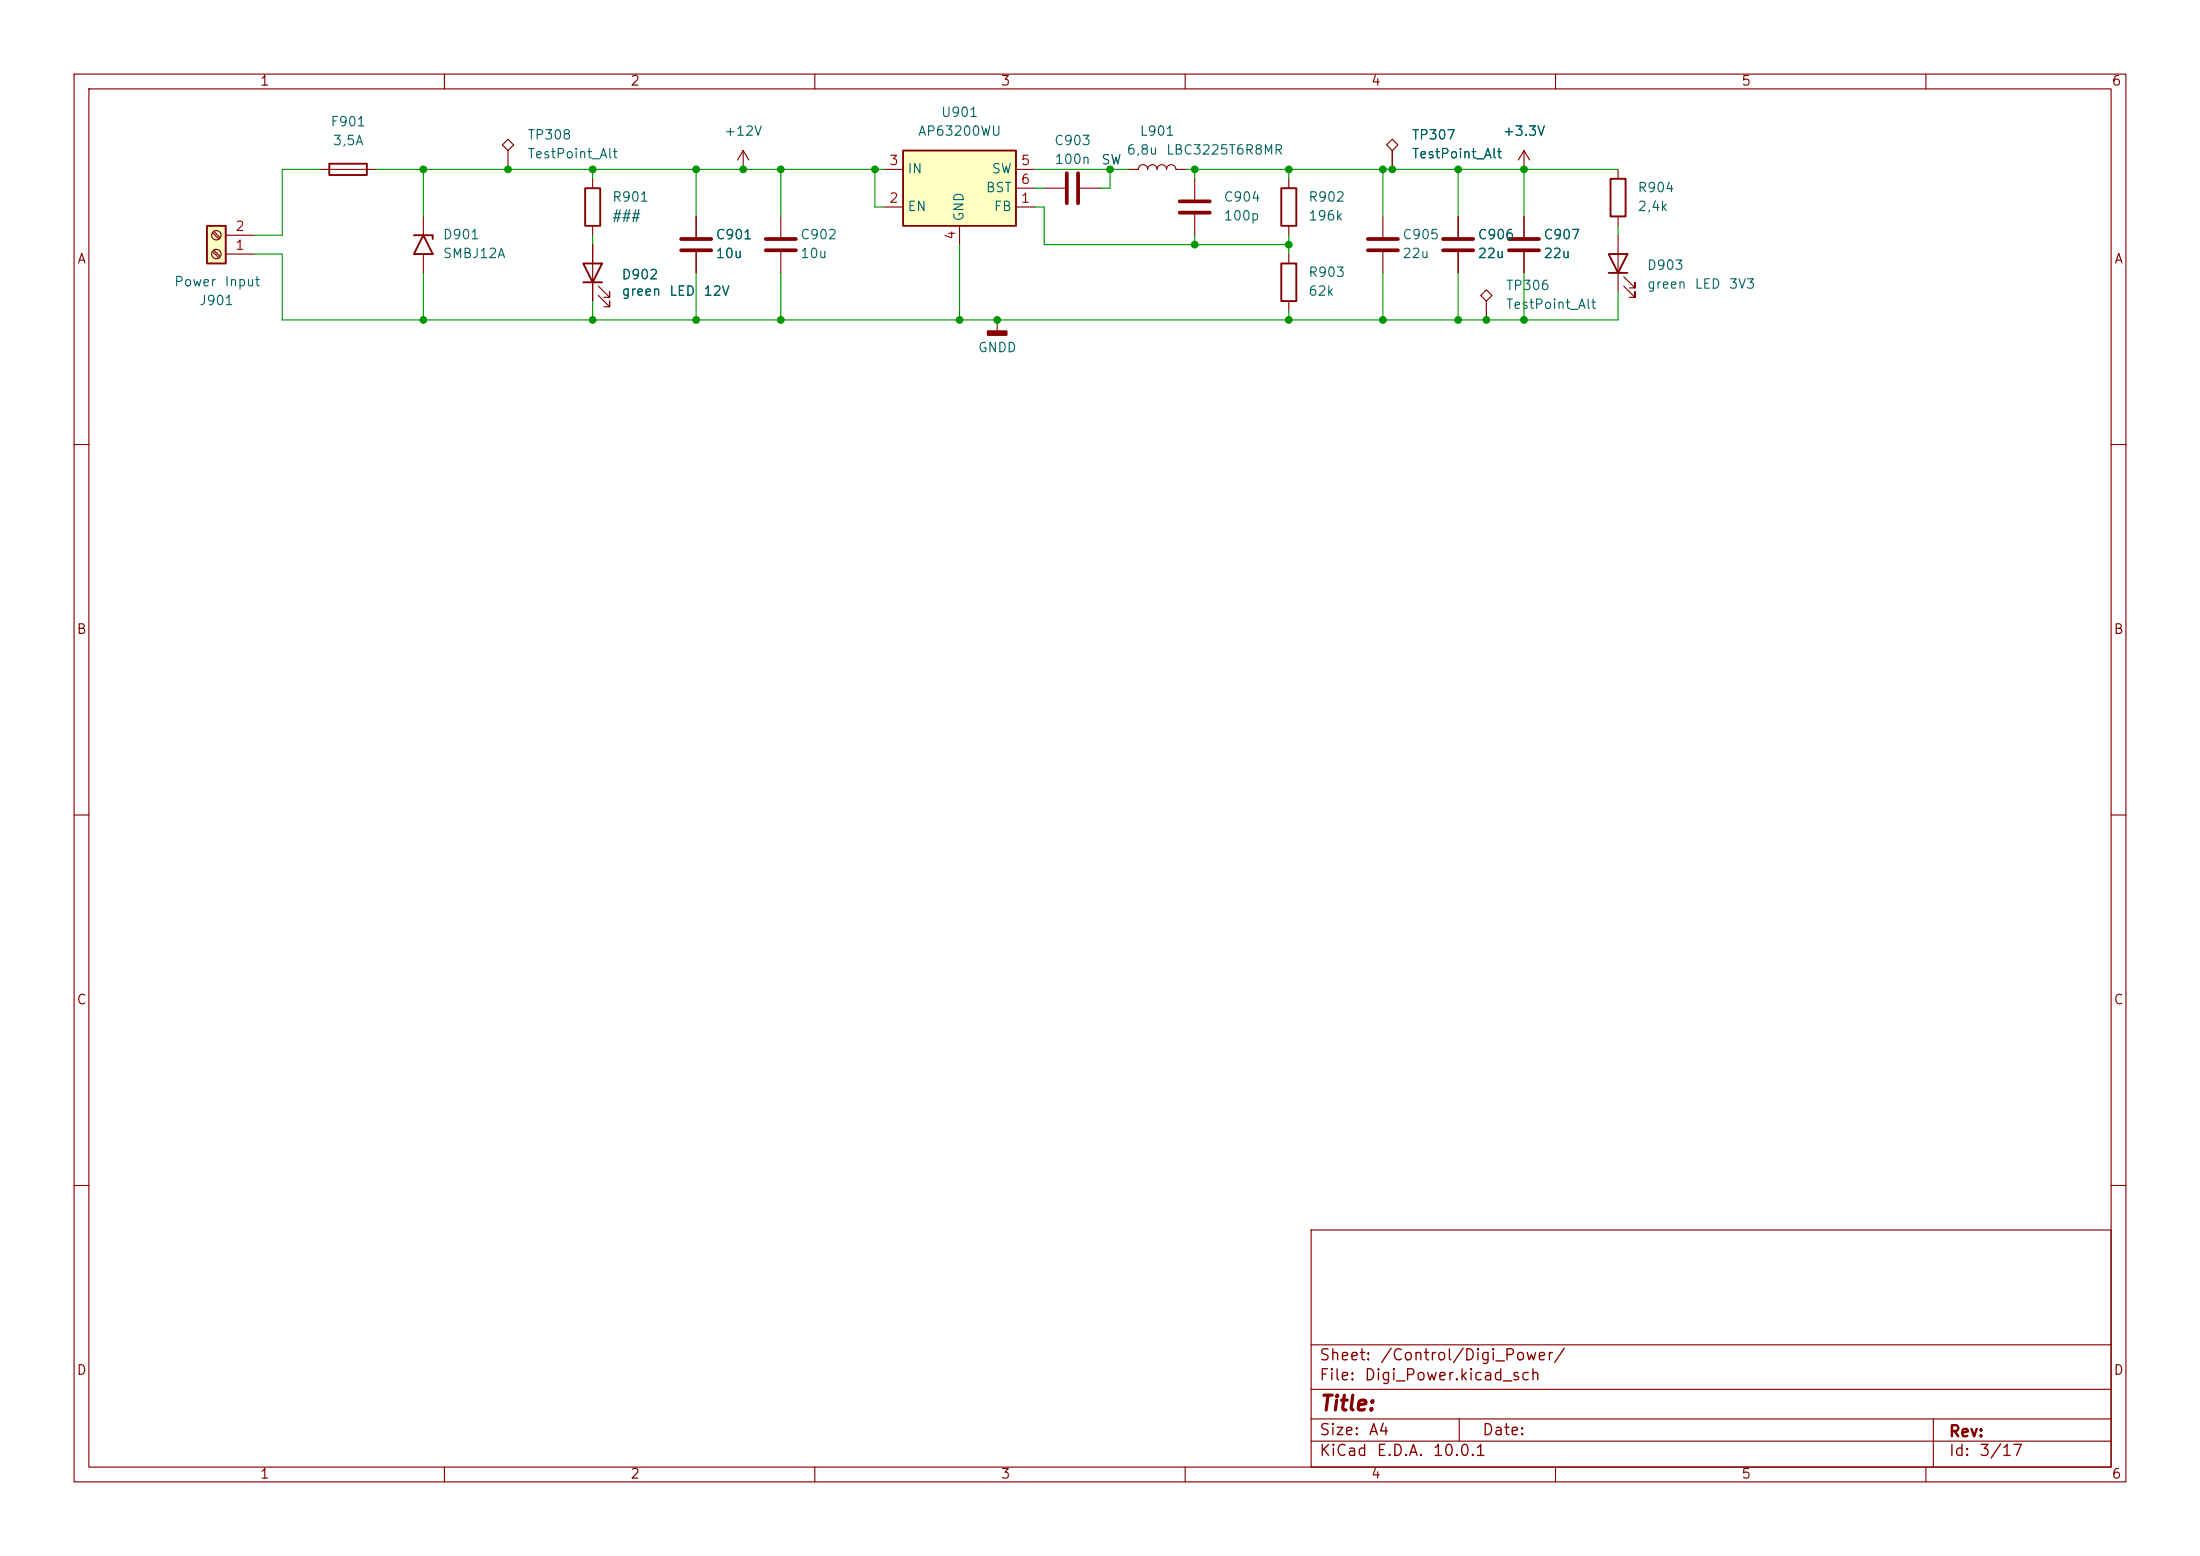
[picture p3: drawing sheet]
<svg xmlns="http://www.w3.org/2000/svg" width="297mm" height="210mm" viewBox="0 0 297 210" stroke-linecap="round" stroke-linejoin="round" font-family="sans-serif">
<g fill="none" stroke="#840000" stroke-width=".15">
<path d="M10 10h277v190h-277zM12 12h273v186h-273zM60 10v2M110 10v2M160 10v2M210 10v2M260 10v2M80 24.1v1.3M80 30.5v1.3M80 33v7.6M80.8 39.9l1.5 1.5v-.8v.8h-.8M80.8 38.6l1.5 1.5v-.7v.7h-.8"/>
<path d="M94 29.2v2.8M94 34v2.8M100.3 22.9h.1M100.3 20.3l-.7 1.3M100.3 20.3l.8 1.3M100.3 20.3v2.6M105.4 29.2v2.8M105.4 34v2.8M141 25.4h2.8M145.8 25.4h2.8M152.4 22.9h1.3a.64 .64 0 0 1 .6-.7 .64 .64 0 0 1 .6 .7 .64 .64 0 0 1 .7-.7 .64 .64 0 0 1 .6 .7 .64 .64 0 0 1 .6-.7 .64 .64 0 0 1 .7 .7 .64 .64 0 0 1 .6-.7 .64 .64 0 0 1 .6 .7h1.3M134.6 43.2h.1"/>
<path d="M134.6 43.2v1.5M10 60h2M285 60h2M10 110h2M285 110h2M10 160h2M177 166h108v32h-108zM285 160h2M60 198v2M110 198v2M160 198v2M177 194.5h108"/>
<path d="M177 191.5h108M177 187.5h108M177 181.5h108M197 191.5v3M210 198v2M260 198v2M261 191.5v6.5"/>
</g>
<path d="M91.9 32.3h4.1M91.9 33.8h4.1M103.4 32.3h4M103.4 33.8h4M144 23.4v4M145.5 23.4v4" fill="none" stroke="#840000" stroke-width=".51"/>
<path d="M78.7 35.6h2.6l-1.3 2.5zM78.7 38.1h2.6M79 25.4h2v5.1h-2z" fill="none" stroke="#840000" stroke-width=".25"/>
<path d="M133.3 44.7h2.6v.5h-2.6z" fill="#840000" stroke="#840000" stroke-width=".25"/>
<path d="M121.9 20.3h15.3v10.2h-15.3z" fill="#ffffc2"/>
<path d="M44.4 22.1h5.1v1.5h-5.1zM55.9 31.8h2.5v.5M57.1 31.8l1.3 2.5h-2.5zM121.9 20.3h15.3v10.2h-15.3zM173 25.4h2v5.1h-2zM173 35.6h2v5h-2zM217.2 34.3h2.5l-1.3 2.5zM217.2 36.8h2.5M217.4 24.1h2.1v5.1h-2.1z" fill="none" stroke="#840000" stroke-width=".25"/>
<g fill="none" stroke="#840000" stroke-width=".15">
<path d="M68.6 18.8l.7 .8-.7 .7-.8-.7zM187.2 19.6l.8-.8 .7 .8-.7 .7zM43.2 22.9h7.6M57.1 29.2v2.6M57.1 34.3v2.5M68.6 20.3v2.6M119.4 27.9h2.5M119.4 22.9h2.5M129.5 30.5v2.5M137.2 27.9h2.5M137.2 22.9h2.5M137.2 25.4h2.5"/>
<path d="M161.3 24.1v2.8M161.3 29v2.8M174 24.1v1.3M174 30.5v1.3M174 34.3v1.3M186.7 29.2v2.8M186.7 34v2.8M188 20.3v2.6M196.8 29.2v2.8M196.8 34v2.8M200.7 39.1l.7 .8-.7 .7-.8-.7zM205.7 22.9h.1"/>
<path d="M205.7 20.3v2.6M205.7 29.2v2.8M205.7 34v2.8M205.7 20.3l-.7 1.3M205.7 20.3l.8 1.3M218.4 22.9v1.2M218.4 29.2v1.3M218.4 31.8v7.6M219.2 38.6l1.5 1.5v-.7v.7h-.7M219.2 37.3l1.5 1.6v-.8v.8h-.7M174 40.6v1.3M200.7 40.6v2.6"/>
</g>
<path d="M159.3 27.2h4M159.3 28.7h4M184.7 32.3h4M184.7 33.8h4M194.8 32.3h4.1M194.8 33.8h4.1M203.7 32.3h4.1M203.7 33.8h4.1" fill="none" stroke="#840000" stroke-width=".51"/>
<path d="M27.9 30.5h2.6v5.1h-2.6z" fill="#ffffc2"/>
<path d="M27.9 30.5h2.6v5.1h-2.6z" fill="none" stroke="#840000" stroke-width=".25"/>
<g fill="none" stroke="#840000" stroke-width=".15">
<path d="M28.7 34l.9 .8M28.7 31.4l.9 .9M28.9 33.8l.8 .8M28.9 31.2l.8 .9M30.5 34.3h3.8M30.5 31.8h3.8M80 33v2.6M80 38.1v2.5M94 29.2v2.8M94 34v2.8M188 20.3v2.6M196.8 29.2v2.8"/>
<path d="M196.8 34v2.8M205.7 22.9h.1M205.7 29.2v2.8M205.7 34v2.8"/>
<circle cx="29.2" cy="31.7" r=".63"/>
<circle cx="29.2" cy="34.3" r=".63"/>
</g>
<g fill="none" stroke="#009600" stroke-width=".15">
<path d="M34.3 34.3h3.8v8.9h180.3v-3.8M43.2 22.9h-5.1v8.9h-3.8M50.8 22.9h68.6M57.1 22.9v6.3M57.1 36.8v6.4M80 22.9v1.2M80 31.8v1.2M94 22.9v6.3M94 36.8v6.4M105.4 22.9v6.3M105.4 36.8v6.4M118.1 22.9v5h1.3"/>
<path d="M129.5 33v10.2M139.7 27.9h1.3v5.1h33M139.7 22.9h12.7M139.7 25.4h1.3M149.9 22.9v2.5h-1.3M160 22.9h58.4M161.3 22.9v1.2M161.3 31.8v1.2M174 22.9v1.2M174 31.8v2.5M186.7 22.9v6.3M186.7 36.8v6.4"/>
<path d="M196.8 22.9v6.3M196.8 36.8v6.4M205.7 22.9v6.3M205.7 36.8v6.4M218.4 30.5v1.3M80 40.6v2.6M174 41.9v1.3"/>
</g>
<g fill="#009600" stroke="#009600" stroke-width=".14">
<circle cx="118.1" cy="22.9" r=".46"/>
<circle cx="105.4" cy="22.9" r=".46"/>
<circle cx="100.3" cy="22.9" r=".46"/>
<circle cx="94" cy="22.9" r=".46"/>
<circle cx="105.4" cy="43.2" r=".46"/>
<circle cx="94" cy="43.2" r=".46"/>
<circle cx="174" cy="22.9" r=".46"/>
<circle cx="134.6" cy="43.2" r=".46"/>
<circle cx="129.5" cy="43.2" r=".46"/>
<circle cx="161.3" cy="33" r=".46"/>
<circle cx="161.3" cy="22.9" r=".46"/>
<circle cx="149.9" cy="22.9" r=".46"/>
<circle cx="186.7" cy="22.9" r=".46"/>
<circle cx="188" cy="22.9" r=".46"/>
<circle cx="186.7" cy="43.2" r=".46"/>
<circle cx="196.8" cy="43.2" r=".46"/>
<circle cx="200.7" cy="43.2" r=".46"/>
<circle cx="205.7" cy="43.2" r=".46"/>
<circle cx="174" cy="33" r=".46"/>
<circle cx="174" cy="43.2" r=".46"/>
<circle cx="205.7" cy="22.9" r=".46"/>
<circle cx="196.8" cy="22.9" r=".46"/>
<circle cx="80" cy="43.2" r=".46"/>
<circle cx="57.1" cy="43.2" r=".46"/>
<circle cx="57.1" cy="22.9" r=".46"/>
<circle cx="68.6" cy="22.9" r=".46"/>
<circle cx="80" cy="22.9" r=".46"/>
</g>
<text font-size="2" fill="#840000" x="178" y="190.9">Title:</text>
<g font-size="1.5" fill="#840000">
<text x="178" y="184">Sheet:</text>
<text x="186.2" y="184">/Control/Digi_Power/</text>
<text x="178" y="186.7">File:</text>
<text x="184.1" y="186.7">Digi_Power.kicad_sch</text>
<text x="178" y="196.9">KiCad</text>
<text x="178" y="194.1">Size:</text>
<text x="184.7" y="194.1">A4</text>
<text x="185.7" y="196.9">E.D.A.</text>
<text x="193.3" y="196.9">10.0.1</text>
<text x="200" y="194.1">Date:</text>
<text x="263" y="194.3">Rev:</text>
<text x="263" y="196.9">Id:</text>
<text x="267.1" y="196.9">3/17</text>
</g>
<g font-size="1.3" fill="#840000">
<text x="35" y="11.9">1</text>
<text x="85" y="11.9">2</text>
<text x="135" y="11.9">3</text>
<text x="185" y="11.9">4</text>
<text x="235" y="11.9">5</text>
<text x="285" y="11.9">6</text>
<text x="10.3" y="35.9">A</text>
<text x="285.3" y="35.9">A</text>
<text x="10.3" y="85.9">B</text>
<text x="285.3" y="85.9">B</text>
<text x="10.3" y="135.9">C</text>
<text x="285.3" y="135.9">C</text>
<text x="10.3" y="185.9">D</text>
<text x="285.3" y="185.9">D</text>
<text x="35" y="199.9">1</text>
<text x="85" y="199.9">2</text>
<text x="135" y="199.9">3</text>
<text x="185" y="199.9">4</text>
<text x="235" y="199.9">5</text>
<text x="285" y="199.9">6</text>
</g>
<g font-size="1.3" fill="#006464">
<text x="44.5" y="17.4">F901</text>
<text x="127" y="16.1">U901</text>
<text x="44.8" y="19.9">3,5A</text>
<text x="71.1" y="19.2">TP308</text>
<text x="71.1" y="21.7">TestPoint_Alt</text>
<text x="97.7" y="18.6">+12V</text>
<text x="122.4" y="23.7">IN</text>
<text x="123.8" y="18.6">AP63200WU</text>
<text x="133.8" y="23.7">SW</text>
<text x="142.2" y="19.9">C903</text>
<text x="142.3" y="22.5">100n</text>
<text x="152" y="21.2">6,8u</text>
<text x="153.8" y="18.6">L901</text>
<text x="157.3" y="21.2">LBC3225T6R8MR</text>
<text x="190.5" y="19.2">TP307</text>
<text x="190.5" y="21.7">TestPoint_Alt</text>
<text x="202.8" y="18.6">+3.3V</text>
<text x="82.6" y="27.5">R901</text>
<text x="122.4" y="28.8">EN</text>
<text x="130.4" y="30" transform="rotate(-90 130.4 30)">GND</text>
<text x="133" y="26.3">BST</text>
<text x="134.1" y="28.8">FB</text>
<text x="165.1" y="27.5">C904</text>
<text x="176.5" y="27.5">R902</text>
<text x="221" y="26.3">R904</text>
<text x="221" y="28.8">2,4k</text>
<text x="59.7" y="32.6">D901</text>
<text x="59.7" y="35.2">SMBJ12A</text>
<text x="82.6" y="30.1">###</text>
<text x="96.5" y="32.6">C901</text>
<text x="96.5" y="35.2">10u</text>
<text x="108" y="32.6">C902</text>
<text x="108" y="35.2">10u</text>
<text x="165.1" y="30.1">100p</text>
<text x="176.5" y="30.1">196k</text>
<text x="189.2" y="32.6">C905</text>
<text x="189.2" y="35.2">22u</text>
<text x="199.4" y="32.6">C906</text>
<text x="199.4" y="35.2">22u</text>
<text x="208.3" y="32.6">C907</text>
<text x="208.3" y="35.2">22u</text>
<text x="23.4" y="39">Power</text>
<text x="26.8" y="41.5">J901</text>
<text x="30.2" y="39">Input</text>
<text x="83.8" y="38">D902</text>
<text x="83.8" y="40.2">green</text>
<text x="90.3" y="40.2">LED</text>
<text x="94.9" y="40.2">12V</text>
<text x="176.5" y="37.7">R903</text>
<text x="176.5" y="40.2">62k</text>
<text x="203.2" y="39.5">TP306</text>
<text x="222.3" y="36.7">D903</text>
<text x="222.3" y="39.3">green</text>
<text x="228.7" y="39.3">LED</text>
<text x="233.3" y="39.3">3V3</text>
<text x="131.9" y="47.9">GNDD</text>
<text x="203.2" y="42">TestPoint_Alt</text>
</g>
<g font-size="1.3" fill="#a90000">
<text x="119.9" y="22.6">3</text>
<text x="137.7" y="22.6">5</text>
<text x="119.9" y="27.7">2</text>
<text x="137.7" y="27.7">1</text>
<text x="137.7" y="25.1">6</text>
<text x="31.7" y="34">1</text>
<text x="31.7" y="31.5">2</text>
<text x="129.3" y="32.5" transform="rotate(-90 129.3 32.5)">4</text>
</g>
<text font-size="1.3" fill="#0f0f0f" x="148.6" y="22.5">SW</text>
</svg>
